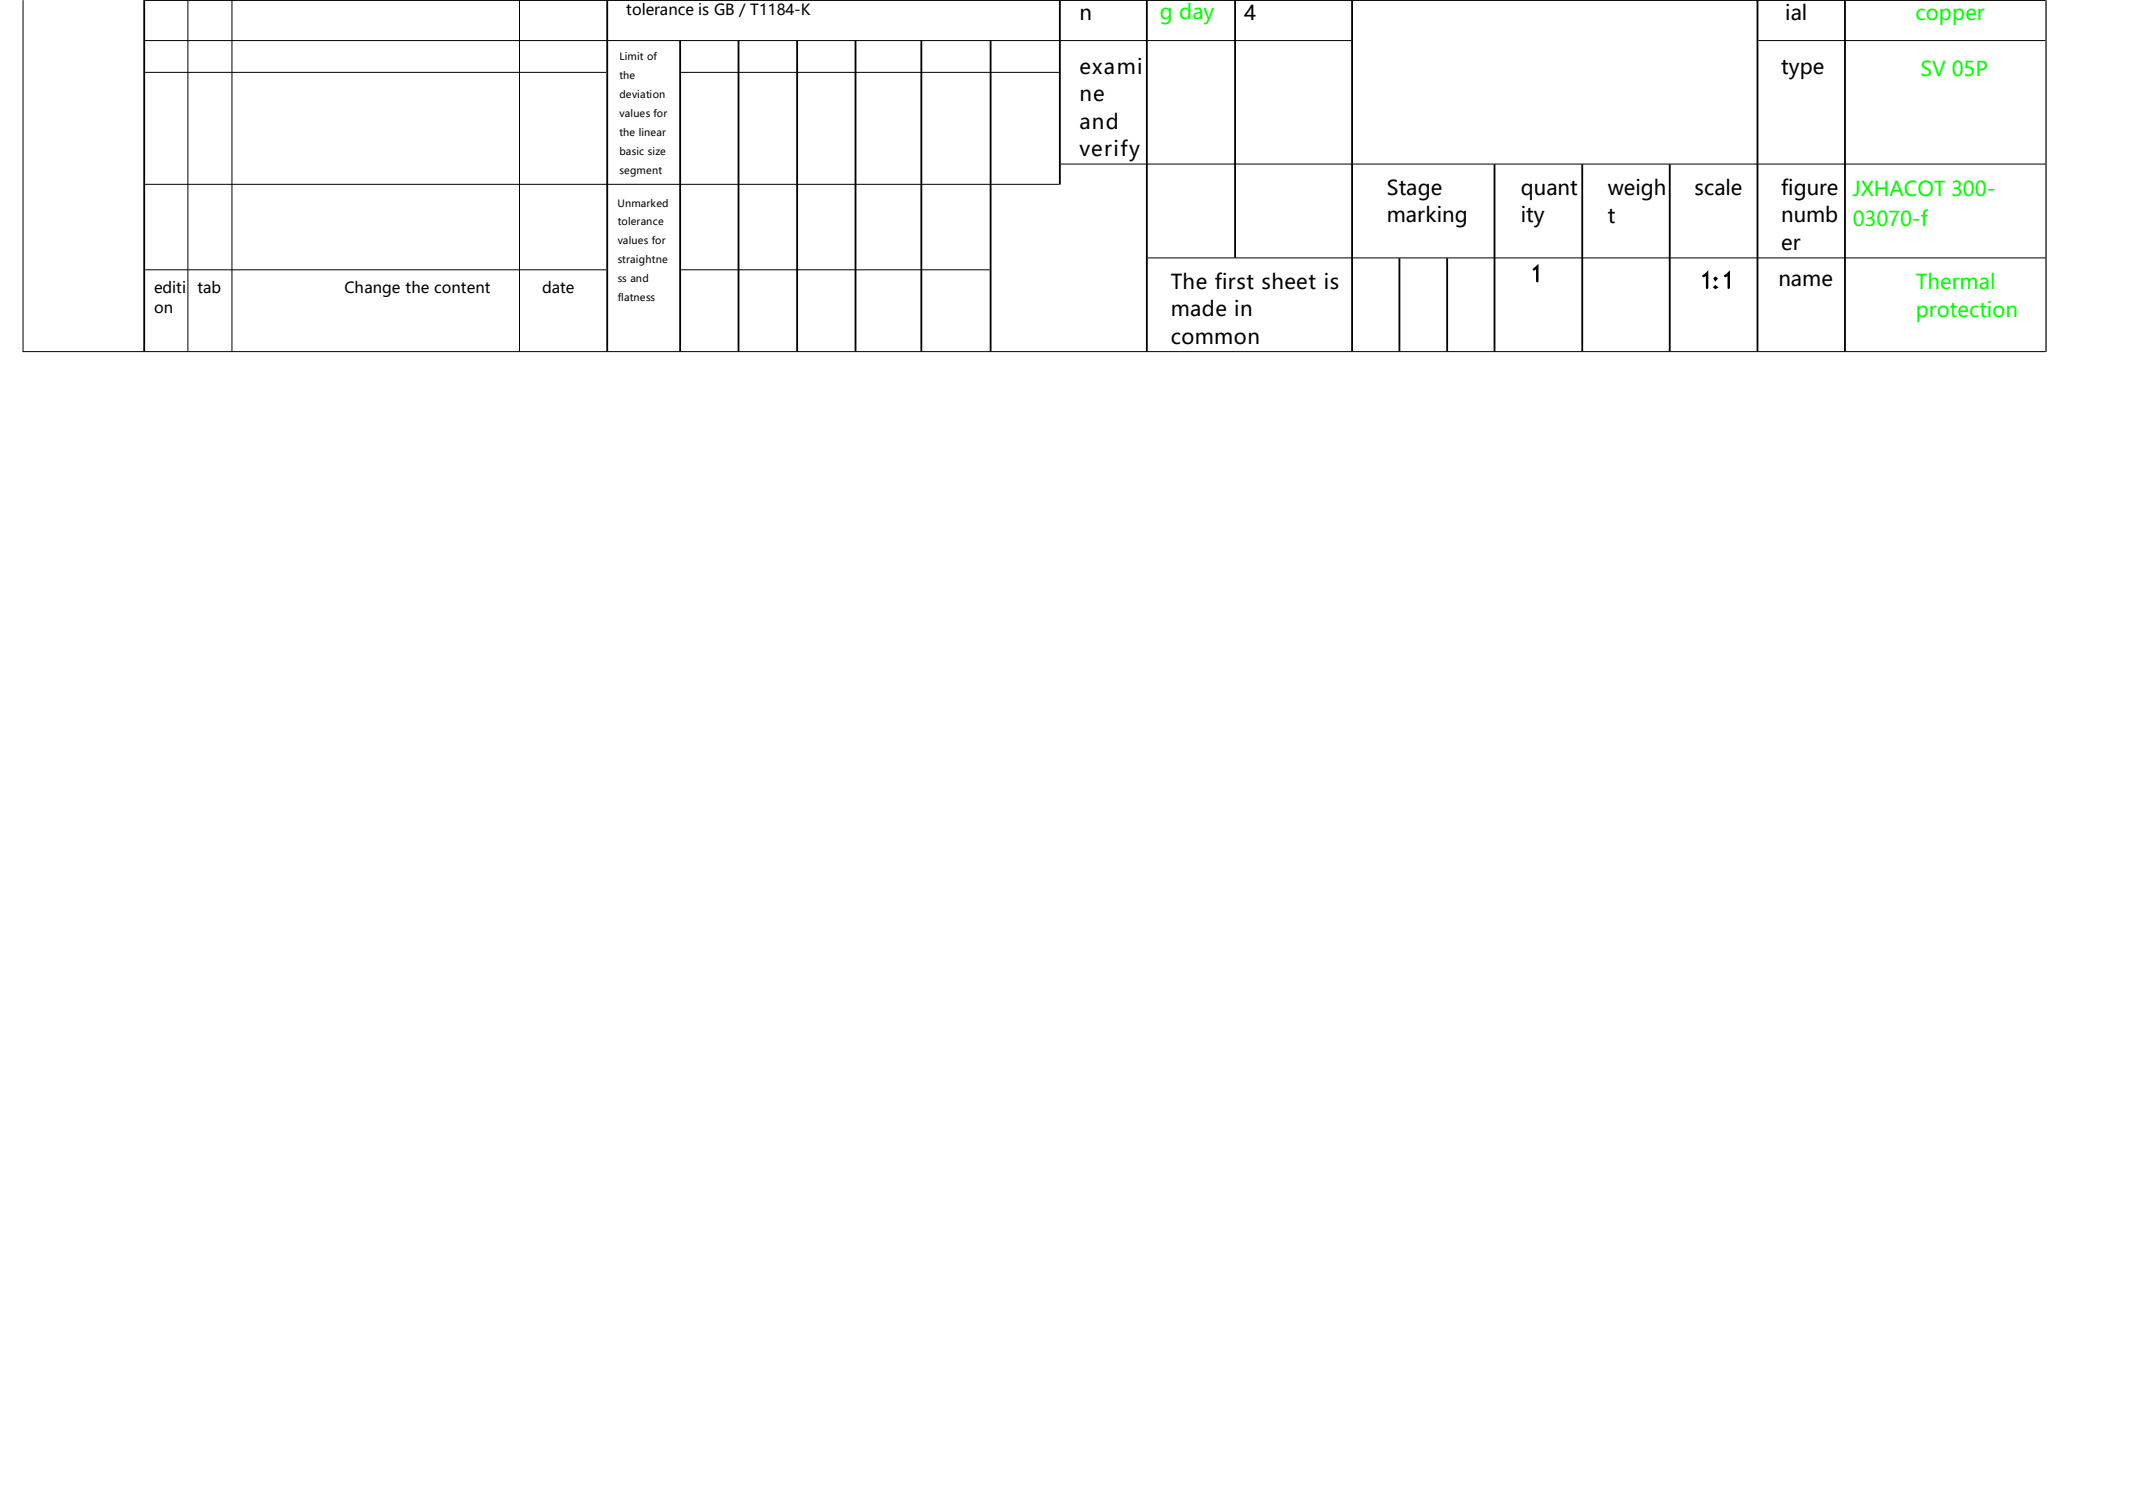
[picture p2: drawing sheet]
<svg xmlns="http://www.w3.org/2000/svg" width="297mm" height="210mm" viewBox="0 0 297 210" stroke-linecap="round" stroke-linejoin="round" font-family="sans-serif">
<g fill="#000">
<path d="M213.6 37.4l.7-.7v2.5a.17 .17 0 0 1-.1 .1 .17 .17 0 0 1-.2-.1v-2.1l.3 .2-.5 .4a.17 .17 0 0 1-.2-.1 .17 .17 0 0 1 0-.2z"/>
<path d="M237.2 38.3l.3-.1 .5-.6v2.5a.17 .17 0 0 1-.2 .1 .17 .17 0 0 1-.1-.1v-2.1l.2 .2-.5 .4a.17 .17 0 0 1-.2-.1 .17 .17 0 0 1 0-.2zM239 38.7v.2h-.1l.2-.1-.1 .1v-.2l.1 .2-.2-.1zM238.7 38.8l.3-.3 .4 .3-.4 .4zM238.9 39.9h.1v.2h-.1l.2-.1-.1 .1v-.2h.1zM238.6 40l.4-.3 .4 .3-.4 .3zM240.2 38.3l.8-.7v2.5a.17 .17 0 0 1-.2 .1 .17 .17 0 0 1-.1-.1v-2.1l.3 .2-.6 .4a.17 .17 0 0 1-.2-.1 .17 .17 0 0 1 0-.2z"/>
</g>
<g fill="none" stroke="#000" stroke-width=".14">
<path d="M3.2 0v49M20.2 .1h264.8M20.2 5.7h168M20.2 10.1h64.3M26.2 0v48.9M32.3 0v48.9M72.4 0v48.9M94.9 10.1h52.6M245 5.7h40M20.2 25.7h127.3M20.2 37.6h64.3M94.9 37.6h43"/>
<path d="M147.8 22.8h137.2M159.9 35.9h125.1M3.2 49h281.8"/>
</g>
<g fill="none" stroke="#000" stroke-width=".25">
<path d="M20.1 0v48.9M84.6 .1v48.8M94.8 5.7v43.2M102.9 5.7v43.2M111.1 5.7v43.2M119.2 5.7v43.2M128.4 5.7v43.2M138 5.7v43.2M147.7 .1v25.6M159.8 .1v48.8M172.1 .1v35.8M188.4 .1v48.8"/>
<path d="M244.8 .1v48.8M257 .1v48.8M195 36v12.9M201.6 36v12.9M208.2 22.9v26M220.4 22.9v26M232.6 22.9v26"/>
</g>
<path d="M285 0v49" fill="none" stroke="#000" stroke-width=".17"/>
<g font-size="2.8">
<text x="150.4" y="2.9">n</text>
<text x="173.4" y="2.9">4</text>
<text x="248.7" y="2.9">ial</text>
<text x="150.4" y="10.3">exami</text>
<text x="248.2" y="10.3">type</text>
<text x="150.4" y="14.1">ne</text>
<text x="150.4" y="17.9">and</text>
<text x="150.4" y="21.7">verify</text>
<text x="193.2" y="27.2">Stage</text>
<text x="211.9" y="27.2">quant</text>
<text x="224" y="27.2">weigh</text>
<text x="236.1" y="27.2">scale</text>
<text x="248.2" y="27.2">figure</text>
<text x="193.2" y="30.9">marking</text>
<text x="211.9" y="30.9">ity</text>
<text x="224" y="31.1">t</text>
<text x="248.2" y="31">numb</text>
<text x="248.2" y="34.8">er</text>
<text x="163.1" y="40.2">The first sheet is</text>
<text x="247.8" y="39.9">name</text>
<text x="163.1" y="44">made in</text>
<text x="163.1" y="47.9">common</text>
</g>
<g font-size="2.8" fill="#0f0">
<text x="161.6" y="2.6">g day</text>
<text x="266.9" y="2.9">copper</text>
<text x="267.5" y="10.6">SV 05P</text>
<text x="258.1" y="27.3">JXHACOT 300-</text>
<text x="258.1" y="31.4">03070-f</text>
<text x="266.9" y="40.3">Thermal</text>
<text x="266.9" y="44.1">protection</text>
</g>
<g font-size="2.1">
<text x="87.2" y="2.1">tolerance is GB / T1184-K</text>
<text x="21.5" y="40.8">editi</text>
<text x="27.5" y="40.8">tab</text>
<text x="48" y="40.8">Change the content</text>
<text x="75.5" y="40.7">date</text>
<text x="21.5" y="43.6">on</text>
</g>
<g font-size="1.4">
<text x="86.3" y="8.4">Limit of</text>
<text x="86.3" y="11">the</text>
<text x="86.3" y="13.6">deviation</text>
<text x="86.3" y="16.3">values for</text>
<text x="86.3" y="18.9">the linear</text>
<text x="86.3" y="21.6">basic size</text>
<text x="86" y="28.8">Unmarked</text>
<text x="86.3" y="24.2">segment</text>
<text x="86.1" y="31.4">tolerance</text>
<text x="86.1" y="34">values for</text>
<text x="86.1" y="36.6">straightne</text>
<text x="86.1" y="39.3">ss and</text>
<text x="86.1" y="41.9">flatness</text>
</g>
</svg>
